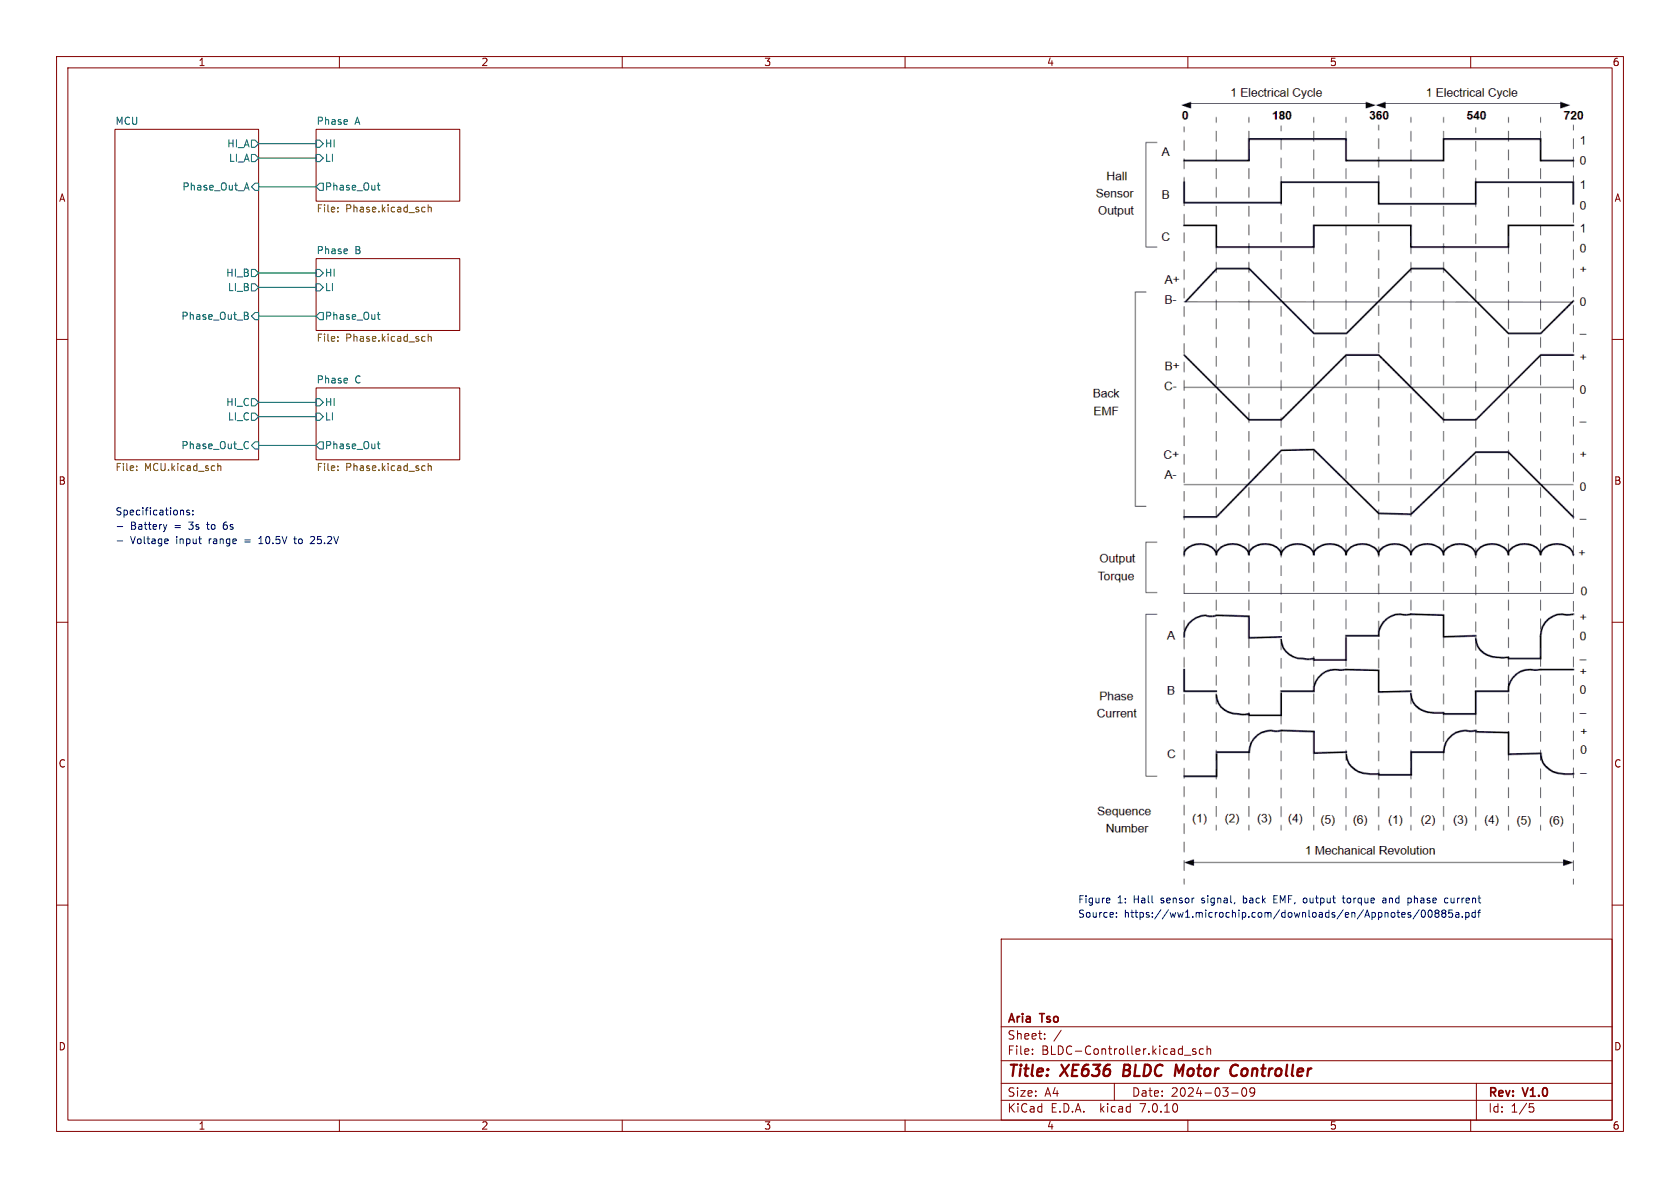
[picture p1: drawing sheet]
(kicad_sch (version 20230121) (generator eeschema)

 (paper "A4")

 (title_block
  (title "XE636 BLDC Motor Controller")
  (date "2024-03-09")
  (rev "V1.0")
  (company "Aria Tso"))

 (lib_symbols)


 (wire (pts (xy 45.72 25.4) (xy 55.88 25.4)) (stroke (width 0) (type default)))
 (wire (pts (xy 45.72 33.02) (xy 55.88 33.02)) (stroke (width 0) (type default)))
 (wire (pts (xy 45.72 78.74) (xy 55.88 78.74)) (stroke (width 0) (type default)))
 (wire (pts (xy 45.72 71.12) (xy 55.88 71.12)) (stroke (width 0) (type default)))
 (wire (pts (xy 45.72 27.94) (xy 55.88 27.94)) (stroke (width 0) (type default)))
 (wire (pts (xy 45.72 55.88) (xy 55.88 55.88)) (stroke (width 0) (type default)))
 (wire (pts (xy 45.72 73.66) (xy 55.88 73.66)) (stroke (width 0) (type default)))
 (wire (pts (xy 45.72 50.8) (xy 55.88 50.8)) (stroke (width 0) (type default)))
 (wire (pts (xy 45.72 48.26) (xy 55.88 48.26)) (stroke (width 0) (type default)))

 (image (at 236.22 86.36) (scale 1.49068)
  (data))

 (text "- Voltage input range = 10.5V to 25.2V" (at 20.32 96.52 0) (effects (font (size 1.27 1.27)) (justify left bottom)))
 (text "Figure 1: Hall sensor signal, back EMF, output torque and phase current" (at 190.5 160.02 0) (effects (font (size 1.27 1.27)) (justify left bottom)))
 (text "- Battery = 3s to 6s" (at 20.32 93.98 0) (effects (font (size 1.27 1.27)) (justify left bottom)))
 (text "Specifications:" (at 20.32 91.44 0) (effects (font (size 1.27 1.27)) (justify left bottom)))
 (text "Source: https://ww1.microchip.com/downloads/en/Appnotes/00885a.pdf" (at 190.5 162.56 0) (effects (font (size 1.27 1.27)) (justify left bottom)))

 (sheet (at 55.88 22.86) (size 25.4 12.7) (fields_autoplaced) (stroke (width 0.1524) (type solid)) (fill (color 0 0 0 0.0000))
  (property "Sheetname" "Phase A" (at 55.88 22.1484 0) (effects (font (size 1.27 1.27)) (justify left bottom)))
  (property "Sheetfile" "Phase.kicad_sch" (at 55.88 36.1446 0) (effects (font (size 1.27 1.27)) (justify left top))) (pin "Phase_Out" output (at 55.88 33.02 180) (effects (font (size 1.27 1.27)) (justify left))) (pin "HI" input (at 55.88 25.4 180) (effects (font (size 1.27 1.27)) (justify left))) (pin "LI" input (at 55.88 27.94 180) (effects (font (size 1.27 1.27)) (justify left))))

 (sheet (at 55.88 45.72) (size 25.4 12.7) (fields_autoplaced) (stroke (width 0.1524) (type solid)) (fill (color 0 0 0 0.0000))
  (property "Sheetname" "Phase B" (at 55.88 45.0084 0) (effects (font (size 1.27 1.27)) (justify left bottom)))
  (property "Sheetfile" "Phase.kicad_sch" (at 55.88 59.0046 0) (effects (font (size 1.27 1.27)) (justify left top))) (pin "Phase_Out" output (at 55.88 55.88 180) (effects (font (size 1.27 1.27)) (justify left))) (pin "HI" input (at 55.88 48.26 180) (effects (font (size 1.27 1.27)) (justify left))) (pin "LI" input (at 55.88 50.8 180) (effects (font (size 1.27 1.27)) (justify left))))

 (sheet (at 55.88 68.58) (size 25.4 12.7) (fields_autoplaced) (stroke (width 0.1524) (type solid)) (fill (color 0 0 0 0.0000))
  (property "Sheetname" "Phase C" (at 55.88 67.8684 0) (effects (font (size 1.27 1.27)) (justify left bottom)))
  (property "Sheetfile" "Phase.kicad_sch" (at 55.88 81.8646 0) (effects (font (size 1.27 1.27)) (justify left top))) (pin "Phase_Out" output (at 55.88 78.74 180) (effects (font (size 1.27 1.27)) (justify left))) (pin "HI" input (at 55.88 71.12 180) (effects (font (size 1.27 1.27)) (justify left))) (pin "LI" input (at 55.88 73.66 180) (effects (font (size 1.27 1.27)) (justify left))))

 (sheet (at 20.32 22.86) (size 25.4 58.42) (fields_autoplaced) (stroke (width 0.1524) (type solid)) (fill (color 0 0 0 0.0000))
  (property "Sheetname" "MCU" (at 20.32 22.1484 0) (effects (font (size 1.27 1.27)) (justify left bottom)))
  (property "Sheetfile" "MCU.kicad_sch" (at 20.32 81.8646 0) (effects (font (size 1.27 1.27)) (justify left top))) (pin "LI_B" output (at 45.72 50.8 0) (effects (font (size 1.27 1.27)) (justify right))) (pin "HI_A" output (at 45.72 25.4 0) (effects (font (size 1.27 1.27)) (justify right))) (pin "LI_A" output (at 45.72 27.94 0) (effects (font (size 1.27 1.27)) (justify right))) (pin "HI_B" output (at 45.72 48.26 0) (effects (font (size 1.27 1.27)) (justify right))) (pin "HI_C" output (at 45.72 71.12 0) (effects (font (size 1.27 1.27)) (justify right))) (pin "LI_C" output (at 45.72 73.66 0) (effects (font (size 1.27 1.27)) (justify right))) (pin "Phase_Out_C" input (at 45.72 78.74 0) (effects (font (size 1.27 1.27)) (justify right))) (pin "Phase_Out_B" input (at 45.72 55.88 0) (effects (font (size 1.27 1.27)) (justify right))) (pin "Phase_Out_A" input (at 45.72 33.02 0) (effects (font (size 1.27 1.27)) (justify right))))

 (sheet_instances (path "" (page "1"))))
